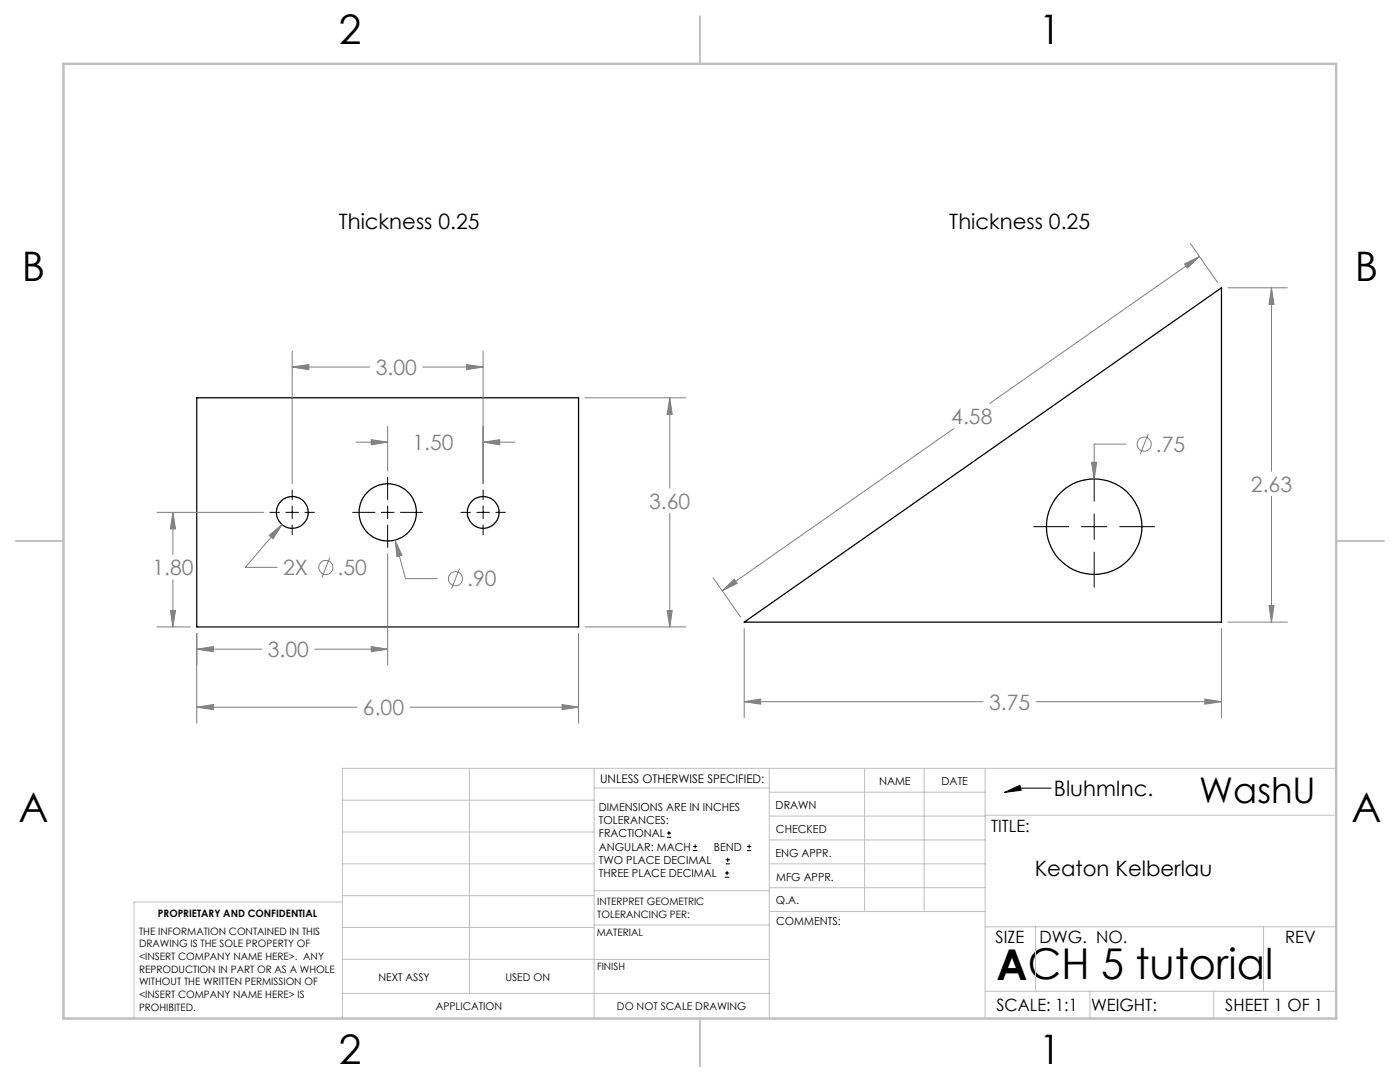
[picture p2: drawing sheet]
<svg xmlns="http://www.w3.org/2000/svg" width="279mm" height="216mm" viewBox="0 0 279 216" stroke-linecap="round" stroke-linejoin="round" font-family="sans-serif">
<g fill="none" stroke="#000" stroke-width=".25">
<path d="M39.3 79.4h76.2v45.7h-76.2zM148.5 124.1l95.3-66.7v66.7z"/>
<circle cx="58.3" cy="102.2" r="3.2"/>
<circle cx="77.4" cy="102.3" r="5.7"/>
<circle cx="96.4" cy="102.2" r="3.2"/>
<circle cx="218.4" cy="105.1" r="9.5"/>
</g>
<g fill="none" stroke="#808080" stroke-width=".2">
<path d="M236.4 52.7l3-1.5-2.4 2.3zM237.6 48.6l5.4 7.8M239.4 51.2l-41.8 29.3M245 57.4h11.9M253.8 57.4l.4 3.3h-.9zM253.8 57.4v36.6M58.3 73.2l3.3-.5v1.1zM58.3 70.1v26.4M58.3 73.2h15.5M84.3 73.2h12.1M93.1 72.7l3.3 .5-3.3 .6zM96.4 70.1v26.4"/>
<path d="M116.7 79.4h20.1M133.7 79.4l.5 3.3h-1.1zM133.7 79.4v18M71 88.2h6.4M74.1 87.7l3.3 .5-3.3 .6zM77.4 85.1v8.9M96.4 88.2l3.3-.5v1.1zM96.4 88.2h6.4M190.4 85.5l-46.3 32.4M217.8 92.3h1.1l-.5 3.3zM224.7 88.6h-6.3v7M229.2 86.6l-1.7 4"/>
<path d="M253.8 99v25.1M31.3 102.2h21.3M34.5 102.2l.5 3.4h-1zM34.5 102.2v8.5M34.5 115.7v9.4M53.7 106.8l2.6-2.1-1.8 2.8zM56.3 104.7l-7.3 8.5h6.3M65.8 111.2l-1.6 4.1M77.4 110.5v22.2M78.8 107.8l1.4 3-1 .3zM78.8 107.8l2.1 7.7h6.4M91.7 113.5l-1.6 4"/>
<path d="M133.7 102.4v22.7M142.3 115.3l5.5 7.8M144.1 117.9l2.4-2.3 .6 .8zM31.3 125.1h6.7M34 121.8h1l-.5 3.3zM39.3 129.5l3.3-.5v1zM39.3 126.4v17.9M39.3 129.5h12.9M62.8 129.5h14.6M74.1 129l3.3 .5-3.3 .5zM115.5 126.4v17.9M116.7 125.1h20.1"/>
<path d="M133.1 121.8h1.1l-.5 3.3zM148.5 125.4v17.8M240.5 139.5l3.3 .5-3.3 .5zM243.8 125.4v17.8M245 124.1h11.9M253.3 120.8h.9l-.4 3.3zM39.3 141.1l3.3-.5v1zM39.3 141.1h32M81.8 141.1h33.7M112.2 140.6l3.3 .5-3.3 .5zM148.5 140l3.3-.5v1zM148.5 140h47.7"/>
<path d="M206.8 140h37"/>
<circle cx="228.4" cy="88.6" r="1.41"/>
<circle cx="65" cy="113.2" r="1.41"/>
<circle cx="90.9" cy="115.5" r="1.41"/>
</g>
<g fill="none" stroke="#000" stroke-width=".2">
<path d="M58.3 97.8v1.9M77.4 95.2v4.5M96.4 97.8v1.9M218.4 93v7M53.9 102.2h1.9M57 102.2h2.6M58.3 101v2.5M58.3 104.8v1.9M60.9 102.2h1.9M70.4 102.2h4.4M76.1 102.2h2.5M77.4 101v2.5"/>
<path d="M77.4 104.8v4.4M79.9 102.2h4.4M92 102.2h1.9M95.1 102.2h2.6M96.4 101v2.5M96.4 104.8v1.9M99 102.2h1.9M206.3 105.1h7M215.8 105.1h5.1M218.4 102.6v5M218.4 110.2v7M223.4 105.1h7"/>
<path d="M200.5 158.1l3-1.4 .3 1zM209.8 157.3h-6.4l-2.9 .8M133.1 167.1h.8M133.1 166.2h.8M133.5 165.8v.9M138.3 169.7h.8M138.3 168.9h.8M138.7 168.5v.8M144.7 175h.8M144.7 174.2h.8M144.8 172.4h.9M144.8 171.6h.9"/>
<path d="M145.1 173.8v.8M145.2 171.1v.9M149.1 169.7h.8M149.1 168.9h.8M149.5 168.5v.8"/>
</g>
<g fill="none" stroke="#c0c0c0" stroke-width=".2">
<path d="M68.3 159.7h50.3M93.7 153.3v44.9M118.6 153.3v49.9M118.6 157.2h34.9M153.5 153.3v49.9M153.5 158.1h43.1M172.5 153.3v28.6M184.4 153.3v28.6M196.6 153.3v49.9M266.7 153.3h-198.4v49.9M68.3 178.7h50.3M68.3 172.4h50.3"/>
<path d="M68.3 166h50.3M68.3 180h-41.6v23.2M118.6 177.7h35M153.5 167.6h43.1M153.5 162.8h43.1M153.5 172.4h43.1M153.5 177.1h43.1M196.6 162.7h70.1M68.3 198.2h85.2M68.3 191.4l85.2 .1M68.3 185.1h50.3M118.6 184.6h35"/>
<path d="M153.6 181.9h43M196.6 197.8h70.1M196.6 184.9h70.1M206.7 184.9v12.9M217.5 197.8v5.4M242.2 197.8v5.4M252.2 184.9v12.9"/>
</g>
<path d="M139.7 3.2v9.5M3.1 107.9h9.6M266.7 107.9h9.5M139.7 203.2v9.6" fill="none" stroke="#c0c0c0" stroke-width=".25"/>
<path d="M12.7 12.7h254v190.5h-254z" fill="none" stroke="#c0c0c0" stroke-width=".5"/>
<path d="M200.5 158.1l3-1.4 .3 1z" fill="#000"/>
<path d="M217.8 92.3l.6 3.3 .5-3.3zM253.3 120.8h.9l-.4 3.3zM253.8 57.4l.4 3.3h-.9zM236.4 52.7l3-1.5-2.4 2.3zM144.1 117.9l2.4-2.3 .6 .8zM148.5 140l3.3-.5v1zM240.5 139.5l3.3 .5-3.3 .5zM39.3 141.1l3.3-.5v1zM112.2 140.6l3.3 .5-3.3 .5zM53.7 106.8l.8 .7 1.8-2.8zM34 121.8h1l-.5 3.3zM34.5 102.2l.5 3.4h-1zM58.3 73.2l3.3-.5v1.1zM93.1 72.7l3.3 .5-3.3 .6zM78.8 107.8l.4 3.3 1-.3zM133.1 121.8h1.1l-.5 3.3zM133.7 79.4l.5 3.3h-1.1zM74.1 87.7l3.3 .5-3.3 .6zM96.4 88.2l3.3-.5v1.1zM39.3 129.5l3.3-.5v1zM74.1 129l3.3 .5-3.3 .5z" fill="#808080"/>
<text font-size="8.5" x="198.9" y="195.5">ACH 5 tutorial</text>
<g font-size="8.1">
<text x="67.6" y="8.9">2</text>
<text x="207.3" y="8.9">1</text>
<text x="4.4" y="56.1">B</text>
<text x="270.4" y="56.1">B</text>
<text x="3.7" y="164.1">A</text>
<text x="269.7" y="164.1">A</text>
<text x="67.6" y="212.4">2</text>
<text x="207.3" y="212.4">1</text>
</g>
<text font-size="7.1" x="239.3" y="160.3">WashU</text>
<g font-size="4.2">
<text x="67.6" y="45.7">Thickness 0.25</text>
<text x="189.5" y="45.7">Thickness 0.25</text>
<text x="210.3" y="158.9">BluhmInc.</text>
<text x="206.5" y="174.8">Keaton Kelberlau</text>
</g>
<g font-size="4.2" fill="#808080">
<text x="75" y="74.8">3.00</text>
<text x="82.3" y="89.8">1.50</text>
<text x="189.9" y="84.6">4.58</text>
<text x="230.7" y="90.2">.75</text>
<text x="129.6" y="101.5">3.60</text>
<text x="249.7" y="98.1">2.63</text>
<text x="30.4" y="114.8">1.80</text>
<text x="56.5" y="114.8">2X</text>
<text x="67.4" y="114.8">.50</text>
<text x="93.2" y="117">.90</text>
<text x="53.4" y="131.1">3.00</text>
<text x="72.4" y="142.7">6.00</text>
<text x="197.4" y="141.6">3.75</text>
</g>
<g font-size="3.4">
<text x="197.8" y="166">TITLE:</text>
<text x="198.7" y="188.1">SIZE</text>
<text x="207.5" y="188.1">DWG. NO.</text>
<text x="256.5" y="188.2">REV</text>
<text x="198.8" y="201.7">SCALE: 1:1</text>
<text x="217.7" y="201.8">WEIGHT:</text>
<text x="244.5" y="201.7">SHEET 1 OF 1</text>
</g>
<text font-size="2.4" x="119.8" y="156.2">UNLESS OTHERWISE SPECIFIED:</text>
<g font-size="2.2">
<text x="119.5" y="161.8">DIMENSIONS ARE IN INCHES</text>
<text x="154.8" y="161.4">DRAWN</text>
<text x="175.4" y="156.6">NAME</text>
<text x="187.9" y="156.7">DATE</text>
<text x="119.5" y="164.4">TOLERANCES:</text>
<text x="119.5" y="167.1">FRACTIONAL</text>
<text x="154.9" y="166.3">CHECKED</text>
<text x="119.5" y="169.7">ANGULAR: MACH</text>
<text x="119.5" y="172.4">TWO PLACE DECIMAL</text>
<text x="142.5" y="169.7">BEND</text>
<text x="154.8" y="170.9">ENG APPR.</text>
<text x="119.5" y="175">THREE PLACE DECIMAL</text>
<text x="154.9" y="175.7">MFG APPR.</text>
<text x="154.9" y="180.4">Q.A.</text>
<text x="154.9" y="184.6">COMMENTS:</text>
</g>
<g font-size="2.1">
<text x="75.5" y="195.7">NEXT ASSY</text>
<text x="100.9" y="195.7">USED ON</text>
<text x="86.9" y="201.5">APPLICATION</text>
<text x="123.1" y="201.6">DO NOT SCALE DRAWING</text>
</g>
<g font-size="2">
<text x="31.5" y="182.9">PROPRIETARY AND CONFIDENTIAL</text>
<text x="119.2" y="180.6">INTERPRET GEOMETRIC</text>
<text x="119.2" y="183.1">TOLERANCING PER:</text>
<text x="27.8" y="186.5">THE INFORMATION CONTAINED IN THIS</text>
<text x="27.8" y="189">DRAWING IS THE SOLE PROPERTY OF</text>
<text x="27.8" y="191.6">&lt;INSERT COMPANY NAME HERE&gt;. ANY</text>
<text x="119.1" y="186.7">MATERIAL</text>
<text x="27.8" y="194.1">REPRODUCTION IN PART OR AS A WHOLE</text>
<text x="27.8" y="196.6">WITHOUT THE WRITTEN PERMISSION OF</text>
<text x="119.1" y="193.5">FINISH</text>
<text x="27.8" y="199.1">&lt;INSERT COMPANY NAME HERE&gt; IS</text>
<text x="27.8" y="201.7">PROHIBITED.</text>
</g>
</svg>
